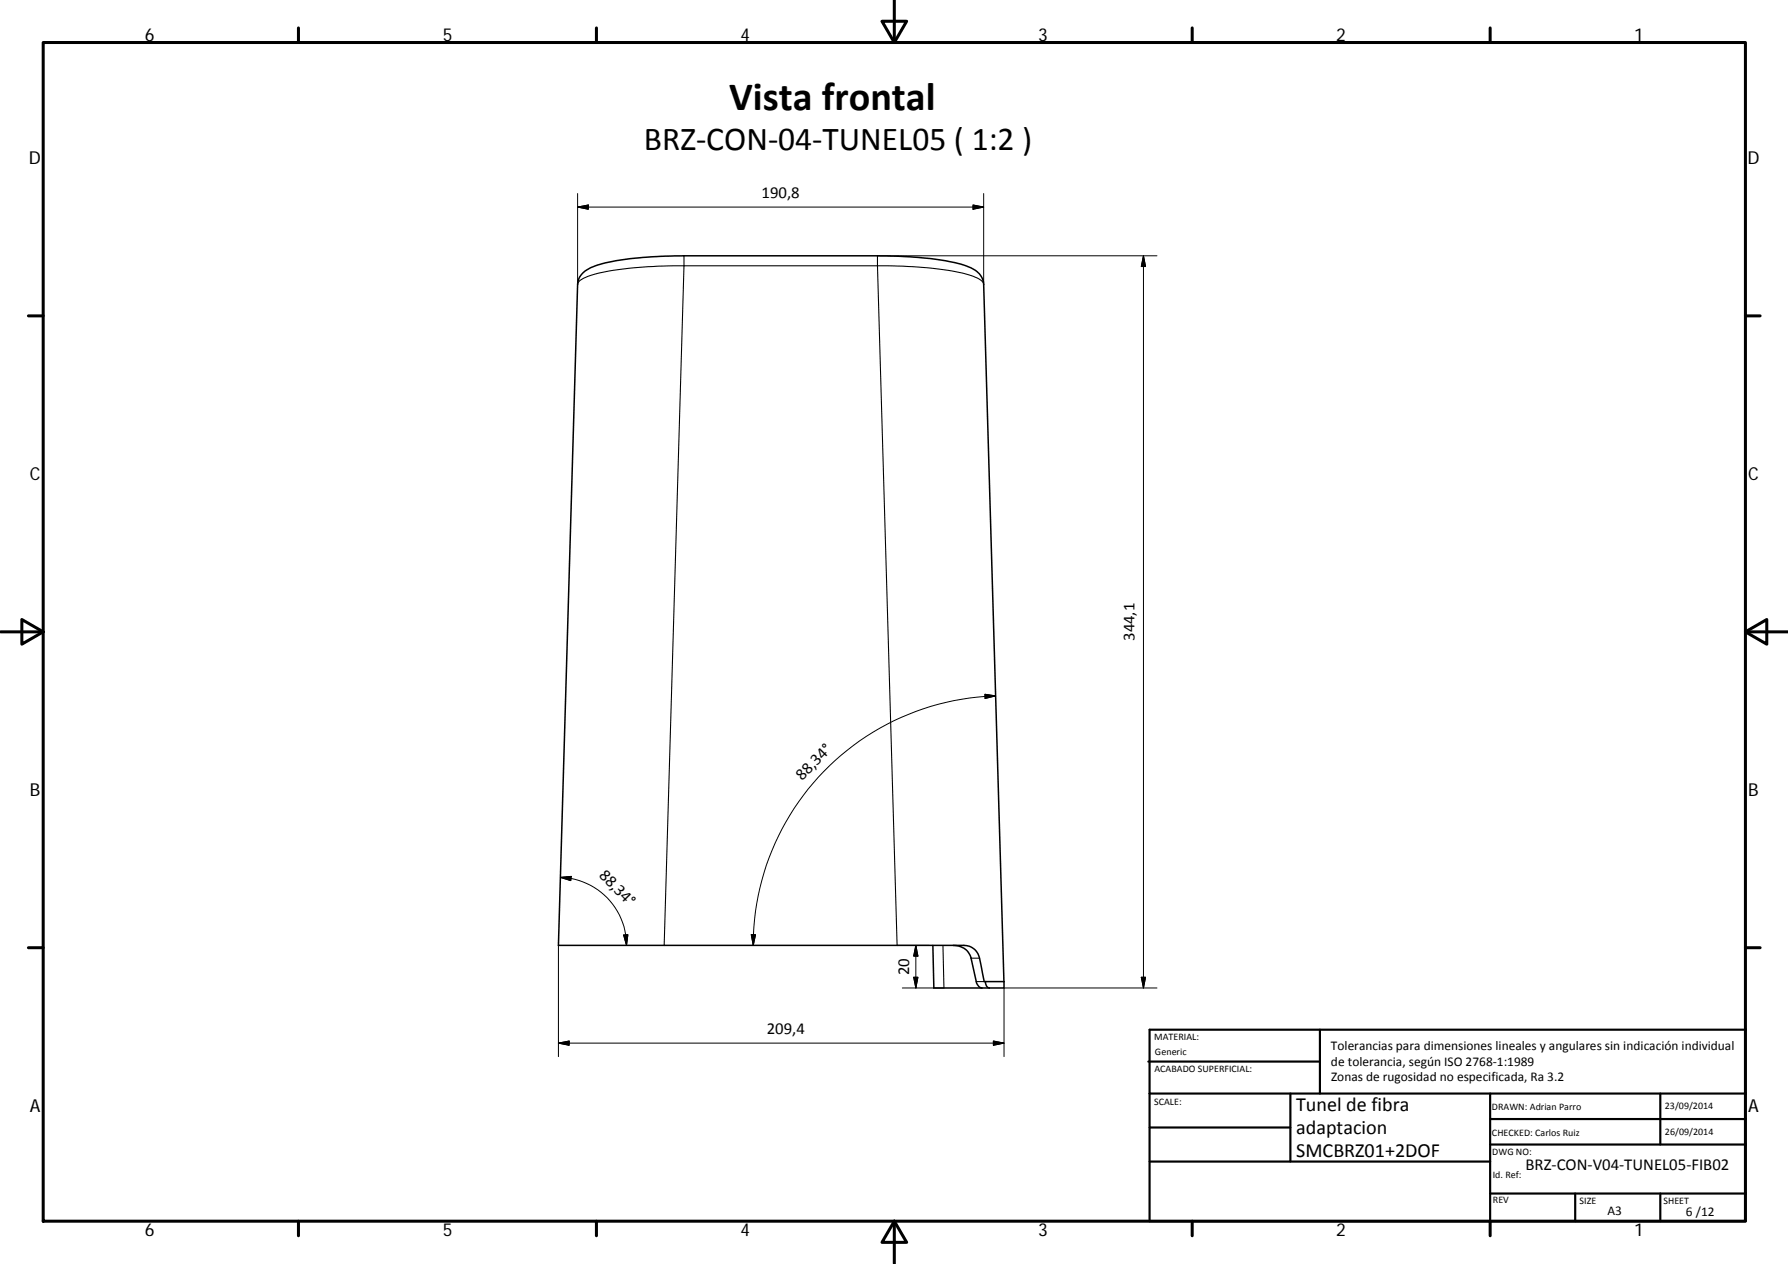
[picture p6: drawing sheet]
<svg xmlns="http://www.w3.org/2000/svg" width="420mm" height="297mm" viewBox="0 0 420 297" stroke-linecap="round" stroke-linejoin="round" font-family="sans-serif">
<path d="M219.2 222.2l.2 10h11.3M224 222.2a4.1 4.1 0 0 1 4.2 3l1.4 6a1.6 1.6 0 0 0 1.1 1M230.7 232.2h1.8M231.6 230.7h-.3l-1.1-5.5a3.7 3.7 0 0 0-3.7-3h-95.3l4.5-155.4a4.7 4.7 0 0 1 3.6-4.1 58.5 58.5 0 0 1 18.1-2.5l48.8-.1a77.6 77.6 0 0 1 20.2 2.2 6.1 6.1 0 0 1 4.5 3.3l.2 1.2 4.8 163.9M231.6 230.7l.2 1 .7 .5M231.6 230.7h4.3M235.9 230.7v1.5h-3.4" fill="none" stroke="#000" stroke-width=".36"/>
<path d="M160.7 62.5l-4.6 159.7M160.7 62.5a79.6 79.6 0 0 0-22 2.2 4.8 4.8 0 0 0-2.9 1.9l-.1 .2M160.7 62.5h45.5a79 79 0 0 1 22 2.2 4.7 4.7 0 0 1 2.9 1.9v.2M160.7 60.1v2.4M206.2 60.1l4.6 162.1M221.6 222.2l.2 10M228.2 225.2h2M229.4 230.7h1.9" fill="none" stroke="#000" stroke-width=".25"/>
<g fill="none" stroke="#000" stroke-width=".71">
<path d="M10.1 10h400.1v277h-400.1zM70.1 6.6v3.4M140.2 6.6v3.4M207.3 5h5.8l-2.9 5zM210.2 0v10M280.2 6.6v3.4M350.2 6.6v3.4M6.7 74.2h3.4M410.2 74.2h3.4M.2 148.5h9.9M5.1 145.6l5 2.9-5 2.9zM410.2 148.5l5-2.9v5.8z"/>
<path d="M410.2 148.5h9.9M6.7 222.7h3.4M410.2 222.7h3.4M70.1 287v3.4M140.2 287v3.4M210.2 287l2.9 5h-5.8zM210.2 287v10M280.2 287v3.4M350.2 287v3.4"/>
</g>
<g fill="none" stroke="#000" stroke-width=".51">
<path d="M269.8 249.5h40.4M270.1 257h140.1M270.1 242h140.1v45h-140.1zM303.2 257v16M310.2 242v15M350.2 257v30M390.2 257v12M270.1 273h80.1M270.1 265h33.1M350.2 269h60M350.2 263h60M350.2 280.5h60"/>
<path d="M370.2 280.5v6.5M390.2 280.5v6.5"/>
</g>
<g fill="none" stroke="#000" stroke-width=".23">
<path d="M135.7 48.7l2.5-.5v1zM135.7 48.7h95.4M135.7 45.5v21.3M228.7 48.2l2.4 .5-2.4 .5zM231.1 45.5v21.3M206.2 60.1h65.7M268.7 60.1l.5 2.5h-1zM268.7 60.1v172.1M231.4 163.2l2.5 .3-2.4 .6zM233.9 163.5a58.6 58.6 0 0 0-56.9 58.7M131.7 206.2l2.5-.2-.1 .9zM131.7 206.2a15.9 15.9 0 0 1 15.5 16"/>
<path d="M146.5 219.7l1-.1-.3 2.6zM176.5 219.6l1 .1-.5 2.5zM131.2 222.2v26.1M210.8 222.2h7.6M212 232.2h9.8M214.7 229.7h1l-.5 2.5zM215.2 222.2v10M215.2 222.2l.5 2.5h-1zM268.2 229.7h1l-.5 2.5zM271.9 232.2h-36v16.1M131.2 245.1l2.5-.5v1zM131.2 245.1h104.7"/>
<path d="M233.4 244.6l2.5 .5-2.5 .5z"/>
</g>
<path d="M135.7 48.7l2.5-.5v1zM228.7 48.2l2.4 .5-2.4 .5zM268.7 60.1l.5 2.5h-1zM231.4 163.2l2.5 .3-2.4 .6zM131.7 206.2l2.5-.2-.1 .9zM146.5 219.7l1-.1-.3 2.6zM176.5 219.6l1 .1-.5 2.5zM214.7 229.7h1l-.5 2.5zM215.2 222.2l.5 2.5h-1zM268.2 229.7h1l-.5 2.5zM131.2 245.1l2.5-.5v1zM233.4 244.6l2.5 .5-2.5 .5z" fill="#000" stroke="#000" stroke-width=".23"/>
<text font-size="9.4" x="171.3" y="25.9">Vista frontal</text>
<text font-size="7.9" x="151.3" y="35.2">BRZ‐CON‐04‐TUNEL05 ( 1:2 )</text>
<g font-size="4.7">
<text x="304.6" y="261.2">Tunel de fibra</text>
<text x="304.6" y="266.6">adaptacion</text>
<text x="304.6" y="272">SMCBRZ01+2DOF</text>
</g>
<g font-size="4.2">
<text x="34" y="9.6">6</text>
<text x="104" y="9.6">5</text>
<text x="174" y="9.6">4</text>
<text x="244" y="9.6">3</text>
<text x="314" y="9.6">2</text>
<text x="384" y="9.6">1</text>
<text x="6.8" y="38.7">D</text>
<text x="410.6" y="38.7">D</text>
<text x="7" y="112.9">C</text>
<text x="410.8" y="112.9">C</text>
<text x="7" y="187.1">B</text>
<text x="410.8" y="187.1">B</text>
<text x="7" y="261.3">A</text>
<text x="410.8" y="261.3">A</text>
<text x="34" y="290.4">6</text>
<text x="104" y="290.4">5</text>
<text x="174" y="290.4">4</text>
<text x="244" y="290.4">3</text>
<text x="314" y="290.4">2</text>
<text x="384" y="290.4">1</text>
</g>
<g font-size="3.9">
<text x="179" y="46.6">190,8</text>
<text x="266.6" y="150.6" transform="rotate(-90 266.6 150.6)">344,1</text>
<text x="188.5" y="183.5" transform="rotate(-46 188.5 183.5)">88,34°</text>
<text x="140.6" y="205.9" transform="rotate(46 140.6 205.9)">88,34°</text>
<text x="213.6" y="229.2" transform="rotate(-90 213.6 229.2)">20</text>
<text x="180.2" y="243">209,4</text>
<text x="358.5" y="274.9">BRZ‐CON‐V04‐TUNEL05‐FIB02</text>
</g>
<g font-size="3.1">
<text x="312.8" y="246.8">Tolerancias para dimensiones lineales y angulares sin indicación individual</text>
<text x="312.8" y="250.4">de tolerancia, según ISO 2768‐1:1989</text>
<text x="312.8" y="254">Zonas de rugosidad no especificada, Ra 3.2</text>
<text x="377.7" y="285.6">A3</text>
<text x="396.2" y="285.9">6 /12</text>
</g>
<g font-size="2.4">
<text x="271.2" y="244.4">MATERIAL:</text>
<text x="271.3" y="251.9">ACABADO SUPERFICIAL:</text>
<text x="271.4" y="247.9">Generic</text>
<text x="271.2" y="259.7">SCALE:</text>
<text x="350.6" y="260.9">DRAWN: Adrian Parro</text>
<text x="391.2" y="260.6">23/09/2014</text>
<text x="350.6" y="267">CHECKED: Carlos Ruiz</text>
<text x="391.2" y="266.6">26/09/2014</text>
<text x="350.7" y="271.4">DWG NO:</text>
<text x="350.8" y="276.8">Id. Ref:</text>
<text x="350.8" y="282.8">REV</text>
<text x="371.2" y="282.9">SIZE</text>
<text x="390.9" y="282.9">SHEET</text>
</g>
</svg>
